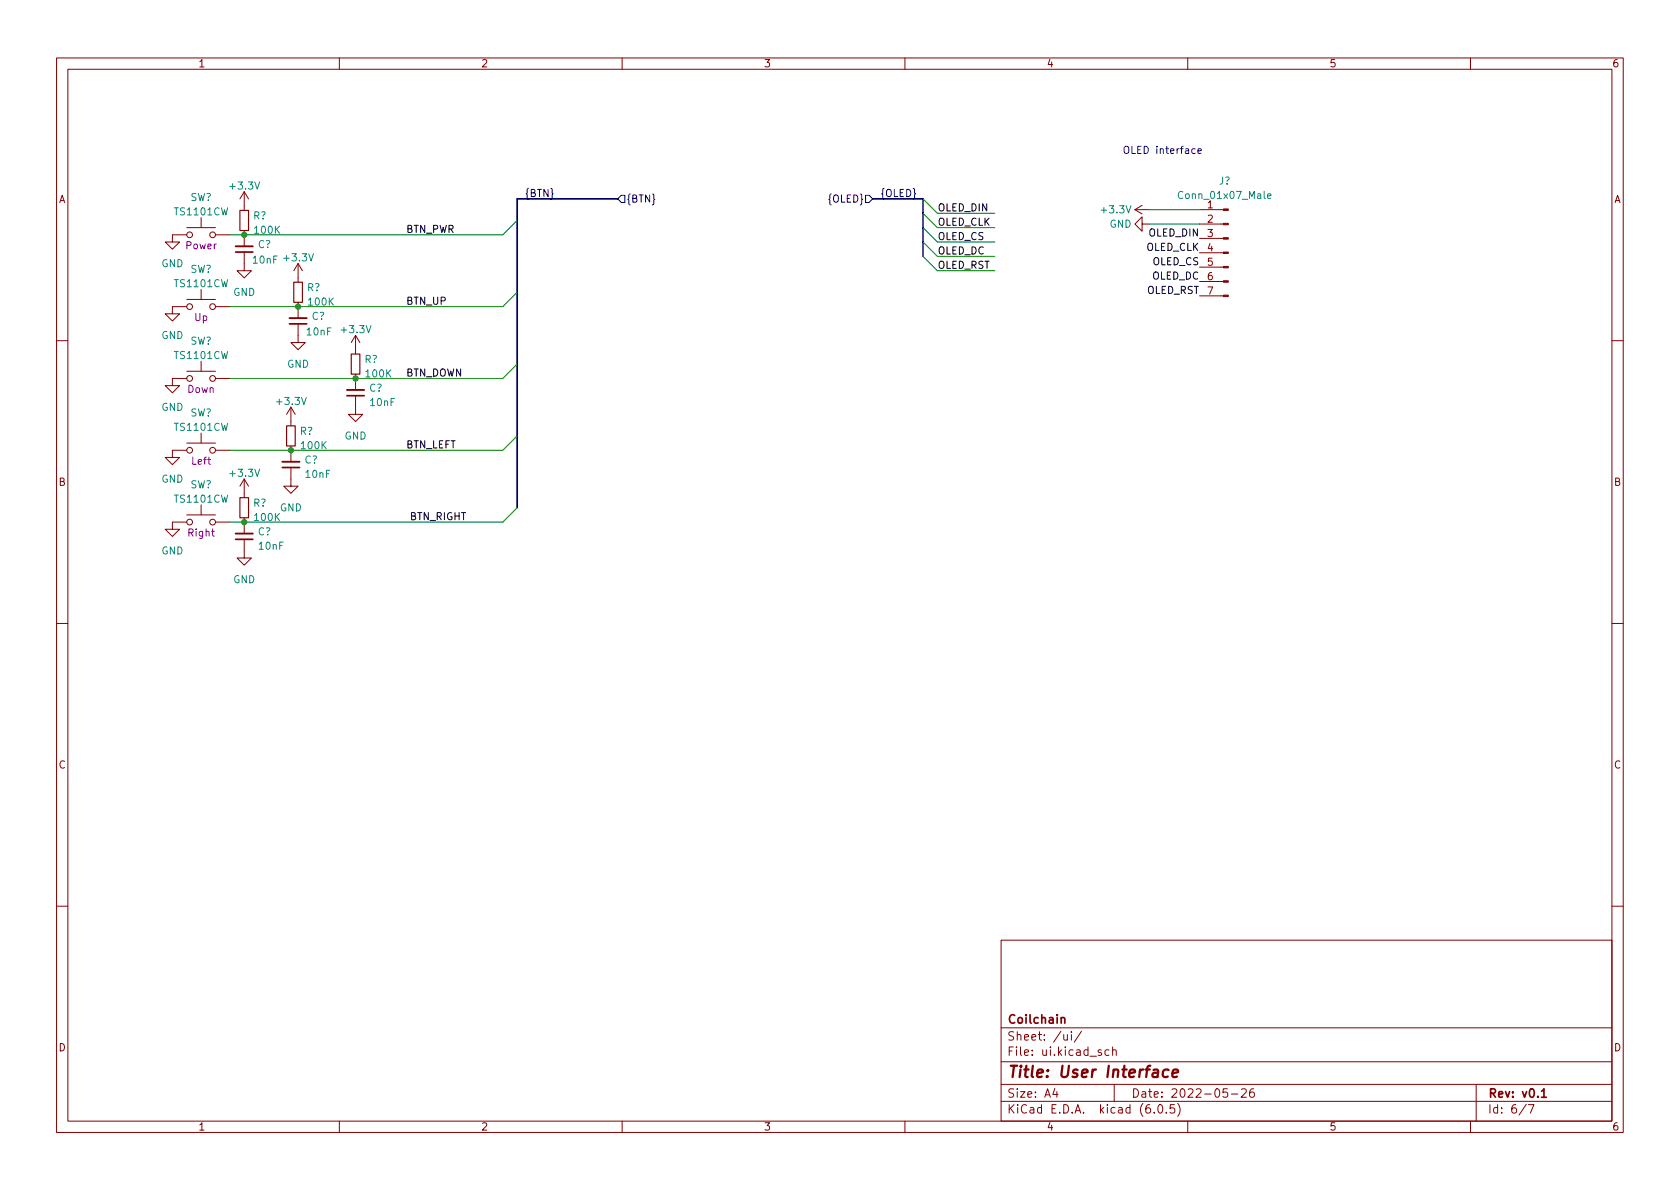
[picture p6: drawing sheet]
<svg xmlns="http://www.w3.org/2000/svg" width="297mm" height="210mm" viewBox="0 0 297 210" stroke-linecap="round" stroke-linejoin="round" font-family="sans-serif">
<g fill="none" stroke="#840000" stroke-width=".18">
<path d="M10 10.2h277v190.1h-277zM12 12.2h273v186.1h-273zM60 10.2v2M110 10.2v2M160 10.2v2M210 10.2v2M260 10.2v2M35.6 38.5v1.8M43.2 33.9l-.8 1.3M43.2 33.9v3.3M43.2 33.9l.7 1.3M200.7 37.1h2.5"/>
<path d="M200.7 37.1l1.2 .7M201.9 39.6v1.3l-1.2-1.3 1.2-1.3v1.3h1.3M201.9 36.3l-1.2 .8M212.1 37.1h4.2M212.1 39.6h4.2M33 41.5h-2.5v1.3h1.2l-1.2 1.3-1.3-1.3h1.3M33 54.2h-2.5v1.3h1.2l-1.2 1.3-1.3-1.3h1.3M33 40.3h5.1M33 53h5.1M35.6 51.2v1.8M38.1 41.5h2.5M38.1 54.2h2.5"/>
<path d="M43.2 44.6v3.3h1.2l-1.2 1.2-1.3-1.2h1.3M43.2 40.8v2.8M52.7 57.3v3.3h1.3l-1.3 1.2-1.3-1.2h1.3M52.7 46.6v3.3M52.7 53.5v2.8M52.7 46.6l-.8 1.3M52.7 46.6l.8 1.3M62.9 59.3l-.8 1.3M62.9 59.3v3.3M62.9 59.3l.7 1.3M212.1 52.3h4.2M212.1 49.8h4.2"/>
<path d="M212.1 47.2h4.2M212.1 44.7h4.2M212.1 42.2h4.2M10 60.2h2M33 79.6h-2.5v1.3h1.2l-1.2 1.3-1.3-1.3h1.3M33 66.9h-2.5v1.3h1.2l-1.2 1.3-1.3-1.3h1.3M33 65.7h5.1M33 78.4h5.1M35.6 63.9v1.8M35.6 76.6v1.8M38.1 66.9h2.5M38.1 79.6h2.5"/>
<path d="M51.4 72v3.3M51.4 78.9v2.8M51.4 72l-.7 1.3M51.4 72l.8 1.3M62.9 70v3.3h1.2l-1.2 1.2-1.3-1.2h1.3M62.9 66.2v2.8M285 60.2h2M33 92.3h-2.5v1.3h1.2l-1.2 1.3-1.3-1.3h1.3M33 91.1h5.1M35.6 89.3v1.8M38.1 92.3h2.5M43.2 95.4v3.3h1.2l-1.2 1.2-1.3-1.2h1.3"/>
<path d="M43.2 84.7v3.3M43.2 91.6v2.8M43.2 84.7l-.8 1.3M43.2 84.7l.7 1.3M51.4 82.7v3.3h1.3l-1.3 1.2-1.2-1.2h1.2M10 110.2h2M285 110.2h2M10 160.2h2M177 166.3h108v32h-108zM285 160.2h2M60 198.3v2M110 198.3v2"/>
<path d="M160 198.3v2M177 194.8h108M177 191.8h108M177 187.8h108M177 181.8h108M186.5 192.5l-.4 1h1M186.9 193v1M188.1 182.9v1h.4l.2-.1M188.7 182.9v1M189.4 182.4v.2M189.4 182.9v1M191.2 182.4l-1.3 1.9"/>
<path d="M194.7 185.7l-.3-.1-.3 .2 .1 .3 .5 .1v.4h-.6M196.1 185.7l-.5-.1-.2 .3v.4l.1 .3h.6M196.7 185.8l.2-.2 .4 .1 .1 .9M196.7 185.1v1.5M197 191.8v3M204.1 196.7v.1M204.9 195.4l.2-.1a.81 .81 0 0 1 .6 .7 .81 .81 0 0 1-.3 .8h-.2a.81 .81 0 0 1-.6-.6 .81 .81 0 0 1 .3-.8zM206.2 196.7v.1M207.6 195.3h-.7v.7l.2-.1 .5 .1 .1 .2-.1 .5-.2 .1-.5-.1M208.2 195.1a1.72 1.72 0 0 1 0 2.3M210 198.3v2M217 192.5h-.7l-.1 .7 .2-.1 .5 .1 .2 .2-.1 .5-.2 .1-.6-.1"/>
<path d="M217.7 193.5h1.2M219.5 192.7l.6-.2 .2 .2 .1 .3-1 1h1M221.6 192.5a.59 .59 0 0 0-.7 .7v.5l.2 .3h.4l.2-.1 .1-.5-.2-.2-.4-.1-.3 .3M260 198.3v2M261 191.8v6.5M269.9 195.3l-1.3 1.9M270.2 195.3h1l-.6 1.5"/>
<circle cx="33.5" cy="54.2" r=".51"/>
<circle cx="33.5" cy="41.5" r=".51"/>
<circle cx="37.6" cy="54.2" r=".51"/>
<circle cx="37.6" cy="41.5" r=".51"/>
<circle cx="33.5" cy="79.6" r=".51"/>
<circle cx="33.5" cy="66.9" r=".51"/>
<circle cx="37.6" cy="66.9" r=".51"/>
<circle cx="37.6" cy="79.6" r=".51"/>
<circle cx="33.5" cy="92.3" r=".51"/>
<circle cx="37.6" cy="92.3" r=".51"/>
</g>
<path d="M41.7 44.6h3M51.2 57.3h3M61.3 70h3.1M41.7 95.4h3M49.9 82.7h3.1M187.6 180.1l.2-.2 .4 .1 .1 .9M272.6 193l.4-.5v1.5M272.6 194h.8" fill="none" stroke="#840000" stroke-width=".3"/>
<path d="M206.6 189.2a.66 .66 0 0 0-1 .3v.6l.1 .3 .2 .1 .6-.1M207.3 189.8l1-.2-.1-.4-.1-.1-.6 .1-.2 1 .2 .3 .6-.1" fill="none" stroke="#840000" stroke-width=".4"/>
<path d="M42.4 37.2h1.5v3.6h-1.5zM51.9 49.9h1.6v3.6h-1.6zM50.7 75.3h1.5v3.6h-1.5zM62.1 62.6h1.5v3.6h-1.5zM42.4 88h1.5v3.6h-1.5z" fill="none" stroke="#840000" stroke-width=".2"/>
<path d="M41.7 43.6h3M51.2 56.3h3M61.3 69h3.1M41.7 94.4h3M49.9 81.7h3.1" fill="none" stroke="#840000" stroke-width=".33"/>
<g fill="#840000" stroke="#840000" stroke-width=".18">
<path d="M216.3 52.2h.9v.2h-.9z"/>
<path d="M216.3 49.7h.9v.2h-.9z"/>
<path d="M216.3 47.1h.9v.3h-.9z"/>
<path d="M216.3 44.6h.9v.2h-.9z"/>
<path d="M216.3 42h.9v.3h-.9z"/>
<path d="M216.3 39.5h.9v.2h-.9z"/>
<path d="M216.3 37h.9v.2h-.9z"/>
</g>
<path d="M224.1 34.7l.6-.1v-.3h-.4l-.2 .1 .1 .7h.5" fill="none" stroke="#008484" stroke-width=".18"/>
<path d="M109.9 34.5h.6v1.3h-.6l-.7-.6zM153 34.5h.7l.6 .7-.6 .6h-.7z" fill="none" stroke="#000084" stroke-width=".18"/>
<path d="M198.9 25.9h.1a.43 .43 0 0 1 .6 .4v.4a.42 .42 0 0 1-.4 .5 .42 .42 0 0 1-.5-.5v-.4z" fill="none" stroke="#0000c2" stroke-width=".18"/>
<path d="M109.2 35.2h-17.8v54.6M154.3 35.2h8.9v10.1" fill="none" stroke="#000084" stroke-width=".3"/>
<path d="M91.4 39l-2.5 2.5h-48.3M163.2 37.7l2.5 2.6h10.2M163.2 35.2l2.5 2.5h10.2M203.2 37.1h8.9M203.2 39.6h8.9M91.4 51.7l-2.5 2.5h-48.3M163.2 40.3l2.5 2.5h10.2M163.2 45.3l2.5 2.6h10.2M163.2 42.8l2.5 2.5h10.2M91.4 64.4l-2.5 2.5h-48.3M91.4 77.1l-2.5 2.5h-48.3M91.4 89.8l-2.5 2.5h-48.3" fill="none" stroke="#008400" stroke-width=".18"/>
<g fill="#008400" stroke="#008400" stroke-width=".18">
<circle cx="52.7" cy="54.2" r=".46"/>
<circle cx="43.2" cy="41.5" r=".46"/>
<circle cx="51.4" cy="79.6" r=".46"/>
<circle cx="62.9" cy="66.9" r=".46"/>
<circle cx="43.2" cy="92.3" r=".46"/>
</g>
<text font-size="2.8" fill="#840000" x="178" y="190.6">Title: User Interface</text>
<g font-size="2.1" fill="#840000">
<text x="178" y="184">Sheet: /ui/</text>
<text x="178" y="181">Coilchain</text>
<text x="178" y="186.7">File: ui.kicad_sch</text>
<text x="178" y="196.9">KiCad E.D.A. kicad (6.0.5)</text>
<text x="178" y="194.1">Size: A4</text>
<text x="200" y="194.1">Date: 2022-05-26</text>
<text x="263" y="194.1">Rev: v0.1</text>
<text x="263" y="196.9">Id: 6/7</text>
</g>
<g font-size="1.8" fill="#840000">
<text x="35" y="11.9">1</text>
<text x="85" y="11.9">2</text>
<text x="135" y="11.9">3</text>
<text x="185" y="11.9">4</text>
<text x="235" y="11.9">5</text>
<text x="285" y="11.9">6</text>
<text x="10.3" y="35.9">A</text>
<text x="285.3" y="35.9">A</text>
<text x="213.5" y="36.8">1</text>
<text x="213.5" y="39.4">2</text>
<text x="213.5" y="41.9">3</text>
<text x="213.5" y="44.4">4</text>
<text x="213.5" y="47">5</text>
<text x="213.5" y="49.5">6</text>
<text x="213.5" y="52.1">7</text>
<text x="10.3" y="85.9">B</text>
<text x="285.3" y="85.9">B</text>
<text x="10.3" y="135.9">C</text>
<text x="285.3" y="135.9">C</text>
<text x="10.3" y="185.9">D</text>
<text x="285.3" y="185.9">D</text>
<text x="35" y="199.9">1</text>
<text x="85" y="199.9">2</text>
<text x="135" y="199.9">3</text>
<text x="185" y="199.9">4</text>
<text x="235" y="199.9">5</text>
<text x="285" y="199.9">6</text>
</g>
<text font-size="1.8" fill="#0000c2" x="199.9" y="27.2">OLED interface</text>
<g font-size="1.8" fill="#008484">
<text x="33.6" y="35.5">SW?</text>
<text x="40.8" y="33.5">+3.3V</text>
<text x="208.9" y="35.2">Conn_01x07_Male</text>
<text x="215.5" y="32.6">J?</text>
<text x="31" y="38.1">TS1101CW</text>
<text x="44.8" y="38.8">R?</text>
<text x="45.1" y="41.3">100K</text>
<text x="194.9" y="37.7">+3.3V</text>
<text x="196.2" y="40.3">GND</text>
<text x="28.5" y="47.2">GND</text>
<text x="44.8" y="46.6">10nF</text>
<text x="45.6" y="43.9">C?</text>
<text x="50.4" y="46.2">+3.3V</text>
<text x="31" y="50.8">TS1101CW</text>
<text x="33.6" y="48.2">SW?</text>
<text x="41.2" y="52.3">GND</text>
<text x="54.3" y="51.5">R?</text>
<text x="28.5" y="59.9">GND</text>
<text x="54.3" y="59.3">10nF</text>
<text x="54.6" y="54">100K</text>
<text x="55.1" y="56.6">C?</text>
<text x="60.5" y="58.9">+3.3V</text>
<text x="31" y="63.5">TS1101CW</text>
<text x="33.6" y="60.9">SW?</text>
<text x="50.7" y="65">GND</text>
<text x="64.4" y="64.2">R?</text>
<text x="49.1" y="71.6">+3.3V</text>
<text x="64.8" y="66.7">100K</text>
<text x="65.3" y="69.3">C?</text>
<text x="65.5" y="71.8">10nF</text>
<text x="28.5" y="72.6">GND</text>
<text x="31" y="76.2">TS1101CW</text>
<text x="33.6" y="73.6">SW?</text>
<text x="53" y="76.9">R?</text>
<text x="60.9" y="77.7">GND</text>
<text x="53.3" y="79.4">100K</text>
<text x="53.8" y="82">C?</text>
<text x="28.5" y="85.3">GND</text>
<text x="31" y="88.9">TS1101CW</text>
<text x="33.6" y="86.3">SW?</text>
<text x="40.8" y="84.3">+3.3V</text>
<text x="44.8" y="89.6">R?</text>
<text x="54.1" y="84.5">10nF</text>
<text x="45.1" y="92.1">100K</text>
<text x="45.6" y="94.7">C?</text>
<text x="49.5" y="90.4">GND</text>
<text x="28.5" y="98">GND</text>
<text x="45.8" y="97.2">10nF</text>
<text x="41.2" y="103.1">GND</text>
</g>
<g font-size="1.8" fill="#000084">
<text x="92.7" y="34.8">{BTN}</text>
<text x="110.7" y="35.8">{BTN}</text>
<text x="146.6" y="35.8">{OLED}</text>
<text x="155.6" y="34.8">{OLED}</text>
</g>
<g font-size="1.8">
<text x="71.8" y="41.2">BTN_PWR</text>
<text x="165.7" y="39.9">OLED_CLK</text>
<text x="165.7" y="37.4">OLED_DIN</text>
<text x="203.1" y="41.8">OLED_DIN</text>
<text x="165.7" y="42.4">OLED_CS</text>
<text x="165.7" y="47.5">OLED_RST</text>
<text x="165.7" y="45">OLED_DC</text>
<text x="202.6" y="44.3">OLED_CLK</text>
<text x="203.7" y="46.9">OLED_CS</text>
<text x="71.8" y="53.9">BTN_UP</text>
<text x="202.7" y="52">OLED_RST</text>
<text x="203.6" y="49.4">OLED_DC</text>
<text x="71.8" y="66.6">BTN_DOWN</text>
<text x="71.8" y="79.3">BTN_LEFT</text>
<text x="72.4" y="92">BTN_RIGHT</text>
</g>
<g font-size="1.8" fill="#840084">
<text x="32.9" y="44.1">Power</text>
<text x="34.4" y="56.8">Up</text>
<text x="33.2" y="69.5">Down</text>
<text x="33.9" y="82.2">Left</text>
<text x="33.3" y="94.9">Right</text>
</g>
</svg>
